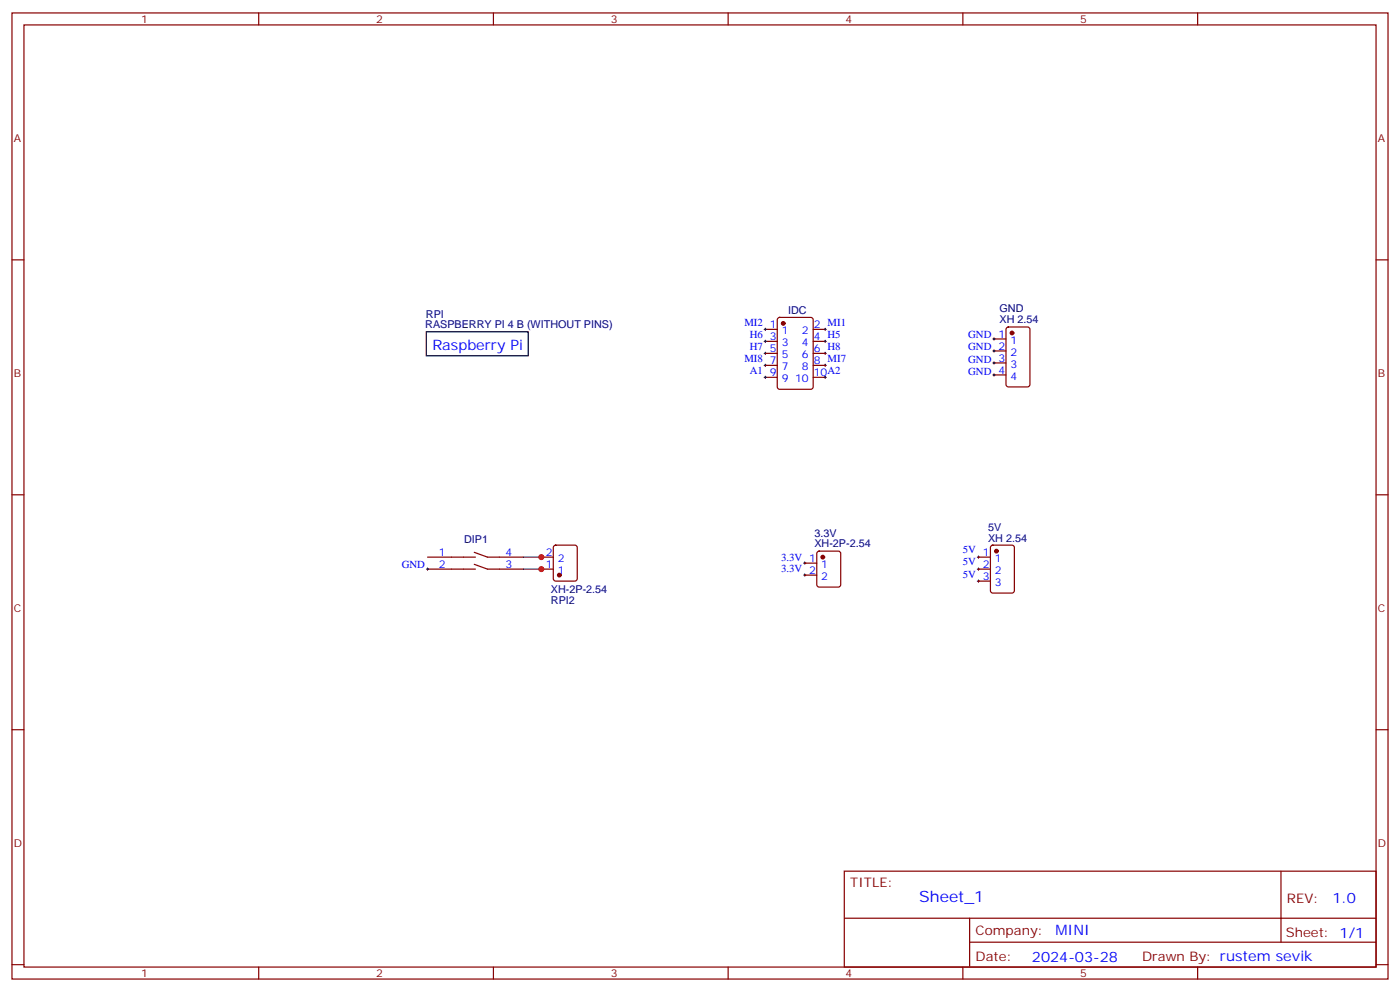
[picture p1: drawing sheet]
<svg xmlns="http://www.w3.org/2000/svg" width="412mm" height="292mm" viewBox="0 0 412 292" stroke-linecap="round" stroke-linejoin="round" font-family="sans-serif">
<g fill="none" stroke="#870000" stroke-width=".35">
<path d="M3.5 3.8h405.4v284.3h-405.4zM7.1 7.3h398.2v277.3h-398.2zM76.2 3.8v3.5M145.3 3.8v3.5M214.5 3.8v3.5M283.6 3.8v3.5M352.8 3.8v3.5M3.5 76.5h3.6M405.3 76.5h3.6M225.4 96.9h3.6M229.2 93.6l.5-.2h9.1l.7 .4v20.1l-.4 .6-9.4 .1-.7-.5v-20zM239.5 96.9h3.6"/>
<path d="M292.8 99.8h3.5M296.6 96.4l.4-.2h5.7l.6 .5 .1 16.5-.5 .6-5.9 .1-.6-.5-.1-16.5zM225.4 111.1h3.6M225.4 100.5h3.6M225.4 107.5h3.6M225.4 104h3.6M239.5 111.1h3.6M239.5 100.5h3.6M239.5 107.5h3.6M239.5 104h3.6M292.8 103.3h3.5M292.8 106.8h3.5"/>
<path d="M292.8 110.3h3.5M3.5 145.6h3.6M405.3 145.6h3.6M125.9 164h14.2M125.9 167.5h14.2M139.7 162.6l3.9 1.4h10.6M139.7 166.1l3.9 1.4h10.6M159.5 164h3.5M159.5 167.5h3.5M163.2 160.6l.5-.2h5.6l.7 .5v9.4l-.4 .7h-5.9l-.7-.4v-9.5zM237.1 165.7h3.5M237.1 169.3h3.5"/>
<path d="M240.8 162.4l.5-.2h5.6l.7 .4v9.5l-.4 .6-5.9 .1-.7-.5v-9.4zM288.2 164h3.5M288.2 167.5h3.5M288.2 171h3.5M292 160.6l.5-.2h5.6l.6 .5 .1 12.9-.5 .7-5.8 .1-.7-.5-.1-13zM3.5 214.8h3.6M405.3 214.8h3.6M248.7 256.4h156.6v28.2h-156.6zM377.3 256.4v20.9M248.7 270.2h156.5M285.6 277.3h119.6M285.6 270.2v14.2"/>
<path d="M3.5 283.9h3.6M76.2 284.6v3.5M145.3 284.6v3.5M214.5 284.6v3.5M283.6 284.6v3.5M352.8 284.6v3.5M405.3 283.9h3.6"/>
</g>
<g fill="none" stroke="#000" stroke-width=".29">
<path d="M225.1 96.9h.7M225.4 96.6v.7M242.7 96.9h.7M243.1 96.6v.7M292.5 99.8h.7M292.8 99.4v.7M225.1 107.5h.7M225.1 104h.7M225.1 111.1h.7M225.1 100.5h.7M225.4 100.1v.7M225.4 103.6v.8"/>
<path d="M225.4 107.2v.7M225.4 110.7v.7M242.7 107.5h.7M242.7 104h.7M242.7 111.1h.7M242.7 100.5h.7M243.1 100.1v.7M243.1 103.6v.8M243.1 107.2v.7M243.1 110.7v.7M292.5 106.8h.7M292.5 110.3h.7"/>
<path d="M292.5 103.3h.7M292.8 102.9v.7M292.8 106.5v.7M292.8 110v.7M125.6 167.5h.7M125.9 167.1v.8M236.7 169.3h.7M236.7 165.7h.7M237.1 165.4v.7M237.1 168.9v.7M287.9 164h.7M287.9 167.5h.7"/>
<path d="M287.9 171h.7M288.2 163.6v.7M288.2 167.1v.8M288.2 170.7v.7"/>
</g>
<g fill="#870000" stroke="#870000" stroke-width=".35">
<circle cx="230.7" cy="95.2" r=".53"/>
<circle cx="242.4" cy="164" r=".53"/>
<circle cx="293.5" cy="162.2" r=".53"/>
<circle cx="298.1" cy="98" r=".53"/>
<circle cx="164.7" cy="169.3" r=".53"/>
</g>
<path d="M125.6 97.6h30v7.1h-30z" fill="none" stroke="#000" stroke-width=".35"/>
<path d="M154.2 164h5.6M154.2 167.5h5.6" fill="none" stroke="#008700" stroke-width=".35"/>
<g fill="#c00">
<circle cx="159.5" cy="167.5" r=".88"/>
<circle cx="159.5" cy="164" r=".88"/>
</g>
<text font-size="4.6" fill="#00f" x="270.8" y="265.4">Sheet_1</text>
<g font-size="4.2" fill="#00f">
<text x="127.4" y="102.9">Raspberry Pi</text>
<text x="392.5" y="265.7">1.0</text>
<text x="310.9" y="275.2">MINI</text>
<text x="304" y="283">2024-03-28</text>
</g>
<g font-size="3.9" fill="#800">
<text x="250.5" y="261">TITLE:</text>
<text x="379.1" y="265.7">REV:</text>
<text x="287.4" y="275.2">Company:</text>
<text x="378.7" y="275.8">Sheet: 1/1</text>
<text x="287.4" y="282.9">Date:</text>
<text x="336.4" y="282.9">Drawn By: rustem sevik</text>
</g>
<g font-size="3.2" fill="#800">
<text x="41.6" y="6.8">1</text>
<text x="110.8" y="6.8">2</text>
<text x="179.9" y="6.8">3</text>
<text x="249.1" y="6.8">4</text>
<text x="318.2" y="6.8">5</text>
<text x="4.1" y="41.9">A</text>
<text x="405.9" y="41.9">A</text>
<text x="4.1" y="111.1">B</text>
<text x="405.9" y="111.1">B</text>
<text x="4.1" y="180.2">C</text>
<text x="405.9" y="180.2">C</text>
<text x="4.1" y="249.3">D</text>
<text x="405.9" y="249.3">D</text>
<text x="41.6" y="287.6">1</text>
<text x="110.8" y="287.6">2</text>
<text x="179.9" y="287.6">3</text>
<text x="249.1" y="287.6">4</text>
<text x="318.2" y="287.6">5</text>
</g>
<g font-size="3.2" fill="#000080">
<text x="125.5" y="93.5">RPI</text>
<text x="232.1" y="92.4">IDC</text>
<text x="294.5" y="95.2">XH 2.54</text>
<text x="294.5" y="91.9">GND</text>
<text x="125.3" y="96.7">RASPBERRY PI 4 B (WITHOUT PINS)</text>
<text x="136.7" y="159.8">DIP1</text>
<text x="239.9" y="161.1">XH-2P-2.54</text>
<text x="239.9" y="157.9">3.3V</text>
<text x="291.1" y="159.4">XH 2.54</text>
<text x="291.1" y="156.1">5V</text>
<text x="162.3" y="174.6">XH-2P-2.54</text>
<text x="162.3" y="177.8">RPI2</text>
</g>
<g font-size="3.2" fill="#00f">
<text x="219.3" y="96.1">MI2</text>
<text x="220.8" y="99.6">H6</text>
<text x="226.8" y="96.6">1</text>
<text x="226.8" y="100.1">3</text>
<text x="230.3" y="98.4">1</text>
<text x="230.3" y="101.9">3</text>
<text x="236.2" y="101.9">4</text>
<text x="236.2" y="98.4">2</text>
<text x="239.7" y="100.1">4 H5</text>
<text x="239.7" y="96.6">2 MI1</text>
<text x="285.2" y="99.4">GND 1</text>
<text x="297.6" y="101.2">1</text>
<text x="219.3" y="106.6">MI8</text>
<text x="220.8" y="103.1">H7</text>
<text x="226.8" y="103.6">5</text>
<text x="226.8" y="107.2">7</text>
<text x="230.3" y="105.4">5</text>
<text x="236.2" y="105.4">6</text>
<text x="239.7" y="107.2">8 MI7</text>
<text x="239.7" y="103.6">6 H8</text>
<text x="285.2" y="106.8">GND 3</text>
<text x="285.2" y="102.9">GND 2</text>
<text x="297.6" y="104.7">2</text>
<text x="220.8" y="110.2">A1</text>
<text x="226.8" y="110.7">9</text>
<text x="230.3" y="108.9">7</text>
<text x="230.3" y="112.5">9</text>
<text x="234.2" y="112.5">10</text>
<text x="236.2" y="108.9">8</text>
<text x="239.7" y="110.7">10A2</text>
<text x="285.2" y="110.3">GND 4</text>
<text x="297.6" y="108.2">3</text>
<text x="297.6" y="111.8">4</text>
<text x="118.3" y="167.1">GND</text>
<text x="129.2" y="167.1">2</text>
<text x="129.2" y="163.6">1</text>
<text x="148.9" y="163.6">4</text>
<text x="148.9" y="167.1">3</text>
<text x="160.8" y="167.1">1</text>
<text x="160.8" y="163.6">2</text>
<text x="164.3" y="165.4">2</text>
<text x="230.1" y="165.2">3.3V 1</text>
<text x="241.9" y="167.1">1</text>
<text x="283.6" y="162.8">5V 1</text>
<text x="283.6" y="166.4">5V 2</text>
<text x="293.1" y="165.4">1</text>
<text x="164.3" y="168.9">1</text>
<text x="230.1" y="168.4">3.3V 2</text>
<text x="241.9" y="170.7">2</text>
<text x="283.6" y="170.2">5V 3</text>
<text x="293.1" y="168.9">2</text>
<text x="293.1" y="172.4">3</text>
</g>
</svg>
